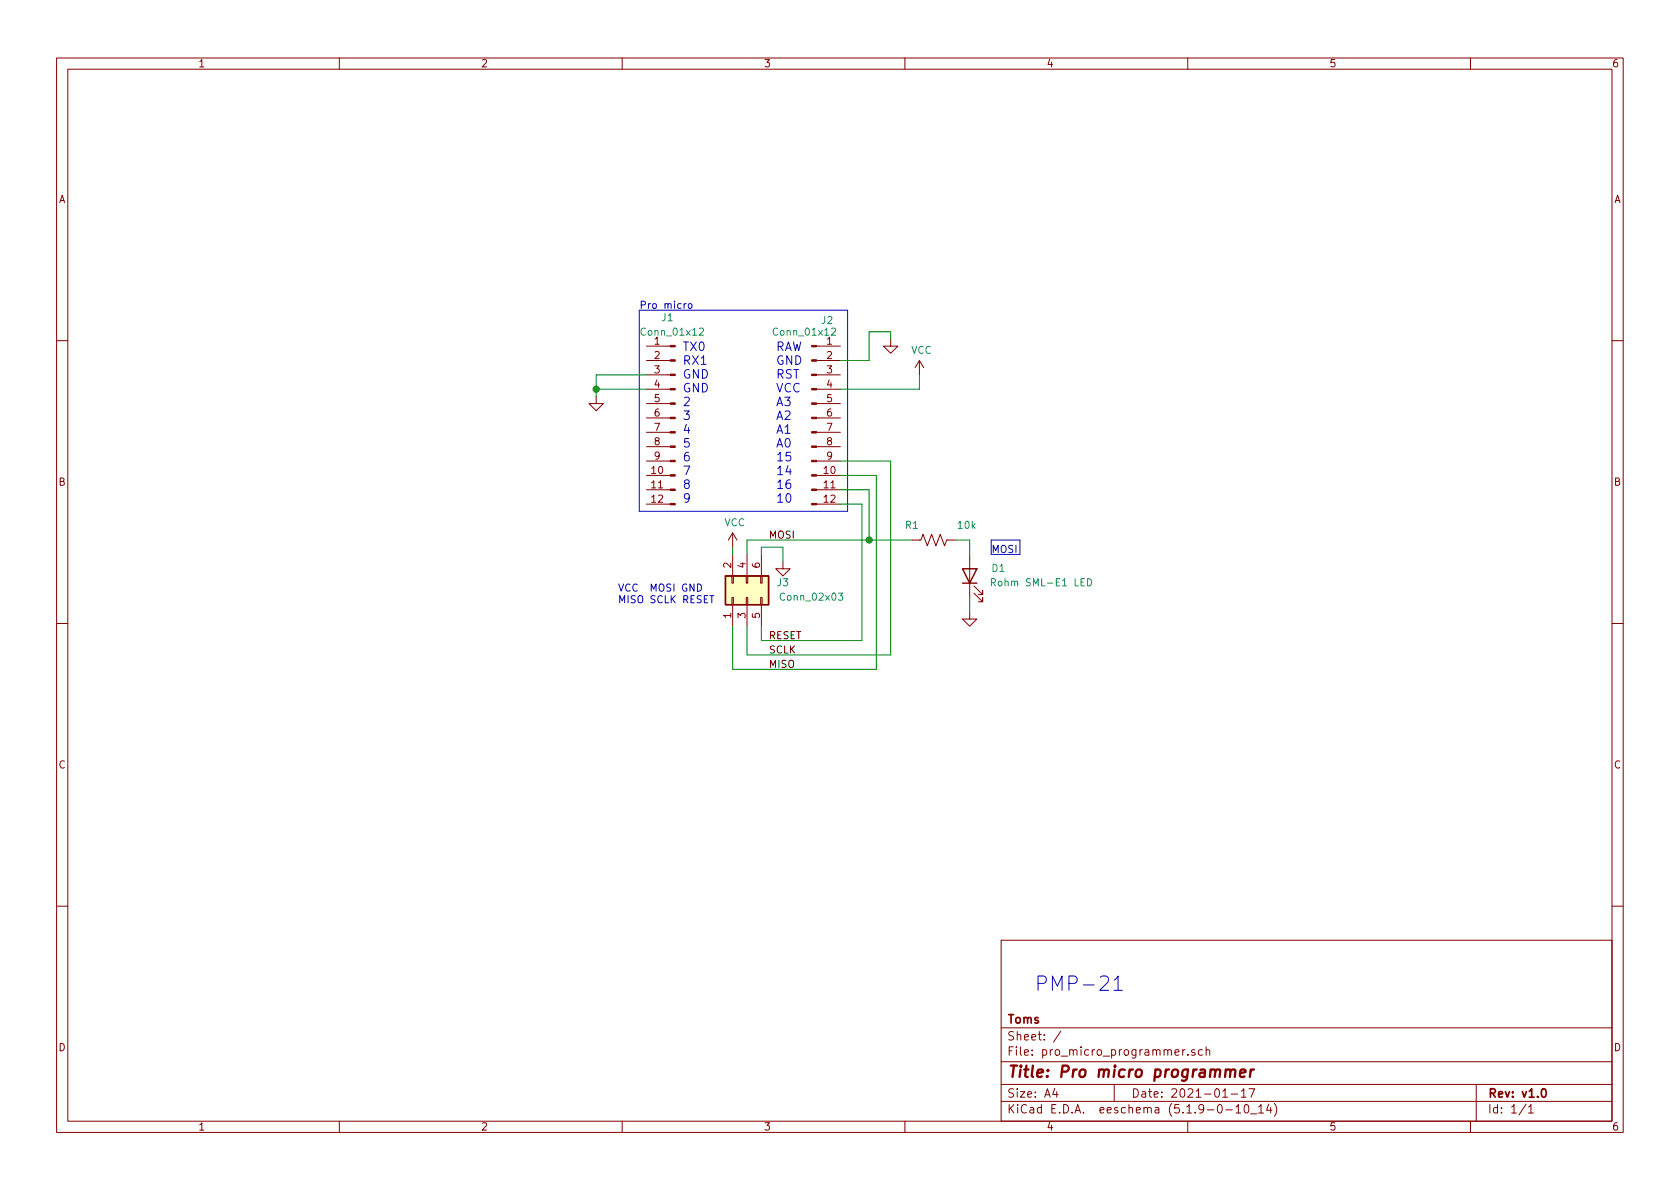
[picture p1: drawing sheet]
EESchema Schematic File Version 4
EELAYER 30 0
EELAYER END
$Descr A4 11693 8268
encoding utf-8
Sheet 1 1
Title "Pro micro programmer"
Date "2021-01-17"
Rev "v1.0"
Comp "Toms"
Comment1 ""
Comment2 ""
Comment3 ""
Comment4 ""
$EndDescr
$Comp
L Connector:Conn_01x12_Male J1
U 1 1
P 4700 2900
F 0 "J1" H 4800 3600 50  0000 R CNN
F 1 "Conn_01x12" H 4950 3500 50  0000 R CNN
F 2 "Connector_PinHeader_2.54mm:PinHeader_1x12_P2.54mm_Vertical" H 4700 2900 50  0001 C CNN
F 3 "~" H 4700 2900 50  0001 C CNN
	1    4700 2900
	-1   0    0    -1  
$EndComp
$Comp
L Connector:Conn_01x12_Male J2
U 1 1
P 5650 2900
F 0 "J2" H 5758 3581 50  0000 C CNN
F 1 "Conn_01x12" H 5600 3500 50  0000 C CNN
F 2 "Connector_PinHeader_2.54mm:PinHeader_1x12_P2.54mm_Vertical" H 5650 2900 50  0001 C CNN
F 3 "~" H 5650 2900 50  0001 C CNN
	1    5650 2900
	1    0    0    -1  
$EndComp
$Comp
L Connector_Generic:Conn_02x03_Odd_Even J3
U 1 1
P 5200 4150
F 0 "J3" V 5300 3900 50  0000 C CNN
F 1 "Conn_02x03" V 5200 3700 50  0000 C CNN
F 2 "Connector_PinHeader_2.54mm:PinHeader_2x03_P2.54mm_Vertical" H 5200 4150 50  0001 C CNN
F 3 "~" H 5200 4150 50  0001 C CNN
	1    5200 4150
	0    -1   -1   0   
$EndComp
Text Notes 4750 3500 0    60   ~ 0
TX0\nRX1\nGND\nGND\n2\n3\n4\n5\n6\n7\n8\n9
Text Notes 5400 3500 0    60   ~ 0
RAW\nGND\nRST\nVCC\nA3\nA2\nA1\nA0\n15\n14\n16\n10
$Comp
L power:VCC #PWR0101
U 1 1
P 6400 2600
F 0 "#PWR0101" H 6400 2450 50  0001 C CNN
F 1 "VCC" H 6415 2773 50  0000 C CNN
F 2 "" H 6400 2600 50  0001 C CNN
F 3 "" H 6400 2600 50  0001 C CNN
	1    6400 2600
	1    0    0    -1  
$EndComp
$Comp
L power:GND #PWR0102
U 1 1
P 4150 2750
F 0 "#PWR0102" H 4150 2500 50  0001 C CNN
F 1 "GND" H 4155 2577 50  0001 C CNN
F 2 "" H 4150 2750 50  0001 C CNN
F 3 "" H 4150 2750 50  0001 C CNN
	1    4150 2750
	1    0    0    -1  
$EndComp
$Comp
L power:GND #PWR0103
U 1 1
P 5450 3900
F 0 "#PWR0103" H 5450 3650 50  0001 C CNN
F 1 "GND" H 5600 3850 50  0001 C CNN
F 2 "" H 5450 3900 50  0001 C CNN
F 3 "" H 5450 3900 50  0001 C CNN
	1    5450 3900
	1    0    0    -1  
$EndComp
$Comp
L power:GND #PWR0104
U 1 1
P 6200 2350
F 0 "#PWR0104" H 6200 2100 50  0001 C CNN
F 1 "GND" H 6205 2177 50  0001 C CNN
F 2 "" H 6200 2350 50  0001 C CNN
F 3 "" H 6200 2350 50  0001 C CNN
	1    6200 2350
	1    0    0    -1  
$EndComp
$Comp
L power:GND #PWR0105
U 1 1
P 6750 4250
F 0 "#PWR0105" H 6750 4000 50  0001 C CNN
F 1 "GND" H 6755 4077 50  0001 C CNN
F 2 "" H 6750 4250 50  0001 C CNN
F 3 "" H 6750 4250 50  0001 C CNN
	1    6750 4250
	1    0    0    -1  
$EndComp
Wire Wire Line
	4500 2700 4150 2700
Wire Wire Line
	4150 2700 4150 2750
Wire Wire Line
	4500 2600 4150 2600
Wire Wire Line
	4150 2600 4150 2700
Connection ~ 4150 2700
Wire Wire Line
	5850 2500 6050 2500
Wire Wire Line
	6050 2500 6050 2300
Wire Wire Line
	6050 2300 6200 2300
Wire Wire Line
	6200 2300 6200 2350
Wire Wire Line
	6400 2600 6400 2700
Wire Wire Line
	6400 2700 5850 2700
Wire Wire Line
	5850 3500 6000 3500
Wire Wire Line
	6000 3500 6000 4450
Wire Wire Line
	6000 4450 5300 4450
Wire Wire Line
	5300 4450 5300 4350
Wire Wire Line
	5850 3400 6050 3400
Wire Wire Line
	6050 3750 5200 3750
Wire Wire Line
	5200 3750 5200 3850
Wire Wire Line
	6050 3400 6050 3750
Wire Wire Line
	5850 3300 6100 3300
Wire Wire Line
	6100 4650 5100 4650
Wire Wire Line
	5300 3850 5300 3800
Wire Wire Line
	5300 3800 5450 3800
Wire Wire Line
	5450 3900 5450 3800
$Comp
L Device:R_US R1
U 1 1
P 6500 3750
F 0 "R1" V 6600 3850 50  0000 L CNN
F 1 "10k" V 6600 3450 50  0000 L CNN
F 2 "OPL_Resistor:R0603" V 6540 3740 50  0001 C CNN
F 3 "~" H 6500 3750 50  0001 C CNN
	1    6500 3750
	0    -1   -1   0   
$EndComp
Connection ~ 6050 3750
Wire Wire Line
	6650 3750 6750 3750
Wire Wire Line
	6750 3750 6750 3850
$Comp
L Device:LED D1
U 1 1
P 6750 4000
F 0 "D1" V 6800 3800 50  0000 C CNN
F 1 "Rohm SML-E1 LED" V 6700 3500 50  0000 C CNN
F 2 "OPL_Discrete_Semiconductor:LED-1206" H 6750 4000 50  0001 C CNN
F 3 "~" H 6750 4000 50  0001 C CNN
	1    6750 4000
	0    -1   -1   0   
$EndComp
Text Label 5350 4650 0    50   ~ 0
MISO
Wire Wire Line
	6100 3300 6100 4650
Wire Wire Line
	5100 4350 5100 4650
Wire Wire Line
	5200 4350 5200 4550
Wire Wire Line
	6200 3200 6200 4550
Text Label 5350 4550 0    50   ~ 0
SCLK
Text Label 5350 4450 0    50   ~ 0
RESET
Text Label 5350 3750 0    50   ~ 0
MOSI
Wire Wire Line
	6750 4150 6750 4250
Wire Wire Line
	5200 4550 6200 4550
Wire Wire Line
	5850 3200 6200 3200
Wire Wire Line
	6050 3750 6350 3750
Text Notes 4300 4200 0    50   ~ 0
VCC  MOSI GND\nMISO SCLK RESET
Wire Notes Line style solid
	4450 2150 4450 3550
Wire Notes Line style solid
	4450 3550 5900 3550
Wire Notes Line style solid
	5900 3550 5900 2150
Wire Notes Line style solid
	5900 2150 4450 2150
$Comp
L power:VCC #PWR0106
U 1 1
P 5100 3800
F 0 "#PWR0106" H 5100 3650 50  0001 C CNN
F 1 "VCC" H 5115 3973 50  0000 C CNN
F 2 "" H 5100 3800 50  0001 C CNN
F 3 "" H 5100 3800 50  0001 C CNN
	1    5100 3800
	1    0    0    -1  
$EndComp
Wire Wire Line
	5100 3800 5100 3850
Text Notes 4450 2150 0    50   ~ 0
Pro micro
Text Notes 7200 6900 0    100  ~ 0
PMP-21
Text Notes 6900 3850 0    50   ~ 0
MOSI
Wire Notes Line style solid
	6900 3750 6900 3850
Wire Notes Line style solid
	6900 3850 7100 3850
Wire Notes Line style solid
	7100 3850 7100 3750
Wire Notes Line style solid
	7100 3750 6900 3750
$EndSCHEMATC
